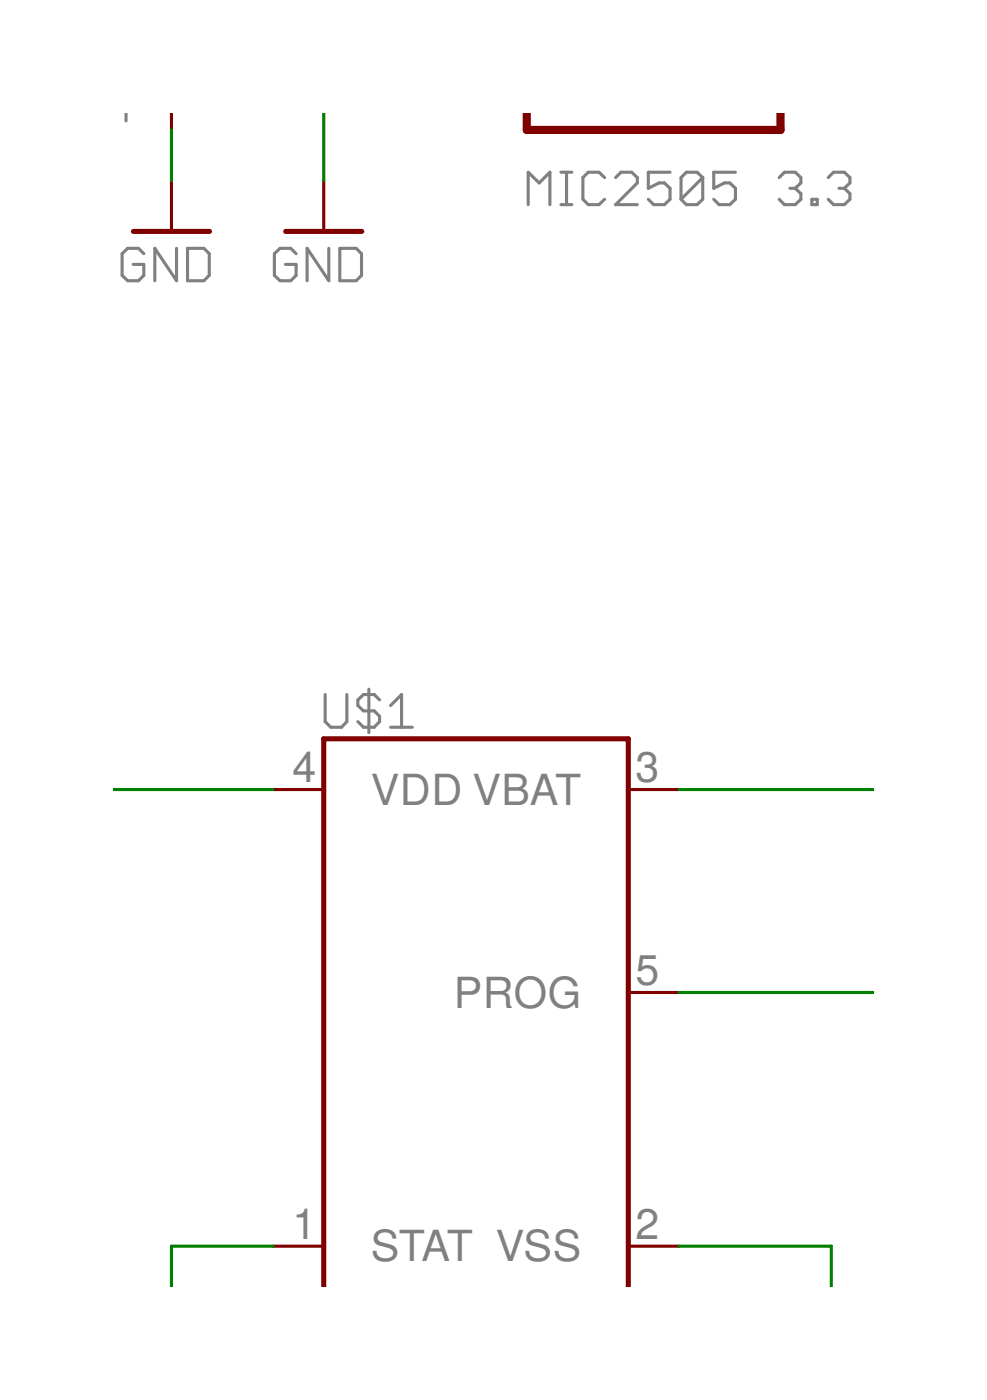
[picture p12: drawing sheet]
<svg xmlns="http://www.w3.org/2000/svg" width="74mm" height="105mm" viewBox="0 0 74 105" stroke-linecap="round" stroke-linejoin="round" font-family="sans-serif">
<g fill="none" stroke="#808080" stroke-width=".23">
<path d="M9.5 8.5v.6M10.8 19l-.4-.4h-.8l-.4 .4v1.7l.4 .4h.8l.4-.4v-.8h-.8M13.3 18.6v2.5l-1.7-2.5v2.5M14.1 18.6h1.2l.4 .4v1.7l-.4 .4h-1.2zM22.2 19l-.4-.4h-.8l-.4 .4v1.7l.4 .4h.8l.4-.4v-.8h-.8M24.7 18.6v2.5l-1.6-2.5v2.5M25.5 18.6h1.2l.4 .4v1.7l-.4 .4h-1.2zM39.6 15.4v-2.5l.9 .8 .8-.8v2.5M42.1 15.4h.8M42.1 12.9h.8M42.5 12.9v2.5M45.4 13.3l-.4-.4h-.8l-.4 .4v1.7l.4 .4h.8l.4-.4"/>
<path d="M46.2 13.3l.4-.4h.8l.4 .4v.4l-1.6 1.7h1.6M50.3 12.9h-1.6v1.2l.8-.4h.4l.4 .4v.9l-.4 .4h-.8l-.4-.4M52.7 13.3v1.7l-.4 .4h-.8l-.4-.4M52.7 13.3l-.4-.4h-.8l-.4 .4v1.7M52.7 13.3l-1.6 1.7M55.2 12.9h-1.6v1.2l.8-.4h.4l.4 .4v.9l-.4 .4h-.8l-.4-.4M58.5 13.3l.4-.4h.8l.4 .4v.4l-.4 .4M59.3 14.1h.4M59.7 14.1l.4 .4v.5l-.4 .4h-.8l-.4-.4M60.9 15h.4v.4h-.4zM62.2 13.3l.4-.4h.8l.4 .4v.4l-.4 .4M63 14.1h.4"/>
<path d="M63.4 14.1l.4 .4v.5l-.4 .4h-.8l-.4-.4M24.4 52.2v2l.4 .4h.8l.4-.4v-2M27.7 51.8v3.2M28.5 52.6l-.4-.4h-.8l-.4 .4v.4l.4 .4h.8l.4 .4v.4l-.4 .4h-.8l-.4-.4M29.3 54.6h1.6M29.3 53l.8-.8v2.4"/>
</g>
<path d="M10 17.4h5.7M21.4 17.4h5.8M24.3 96.7v-41.2h22.9v41.2" fill="none" stroke="#800000" stroke-width=".38"/>
<path d="M12.9 8.5v1.3M12.9 13.6v3.8M24.3 13.6v3.8M20.5 59.3h3.8M47.2 59.3h3.8M47.2 74.5h3.8M20.5 93.6h3.8M47.2 93.6h3.8" fill="none" stroke="#800000" stroke-width=".23"/>
<path d="M39.5 8.5v1.3h19.1v-1.3" fill="none" stroke="#800000" stroke-width=".61"/>
<path d="M12.9 9.8v3.8M24.3 8.5v5.1M8.5 59.3h12M51 59.3h14.6M51 74.5h14.6M20.5 93.6h-7.6v3.1M51 93.6h11.4v3.1" fill="none" stroke="#008000" stroke-width=".23"/>
<g font-size="3.2" fill="#808080">
<text x="43.1" y="-.5">GND</text>
<text x="22" y="58.8">4</text>
<text x="47.7" y="58.8">3</text>
<text x="27.8" y="60.4">VDD VBAT</text>
<text x="34.1" y="75.7">PROG</text>
<text x="47.7" y="74">5</text>
<text x="22" y="93">1</text>
<text x="27.8" y="94.7">STAT VSS</text>
<text x="47.7" y="93">2</text>
</g>
</svg>
